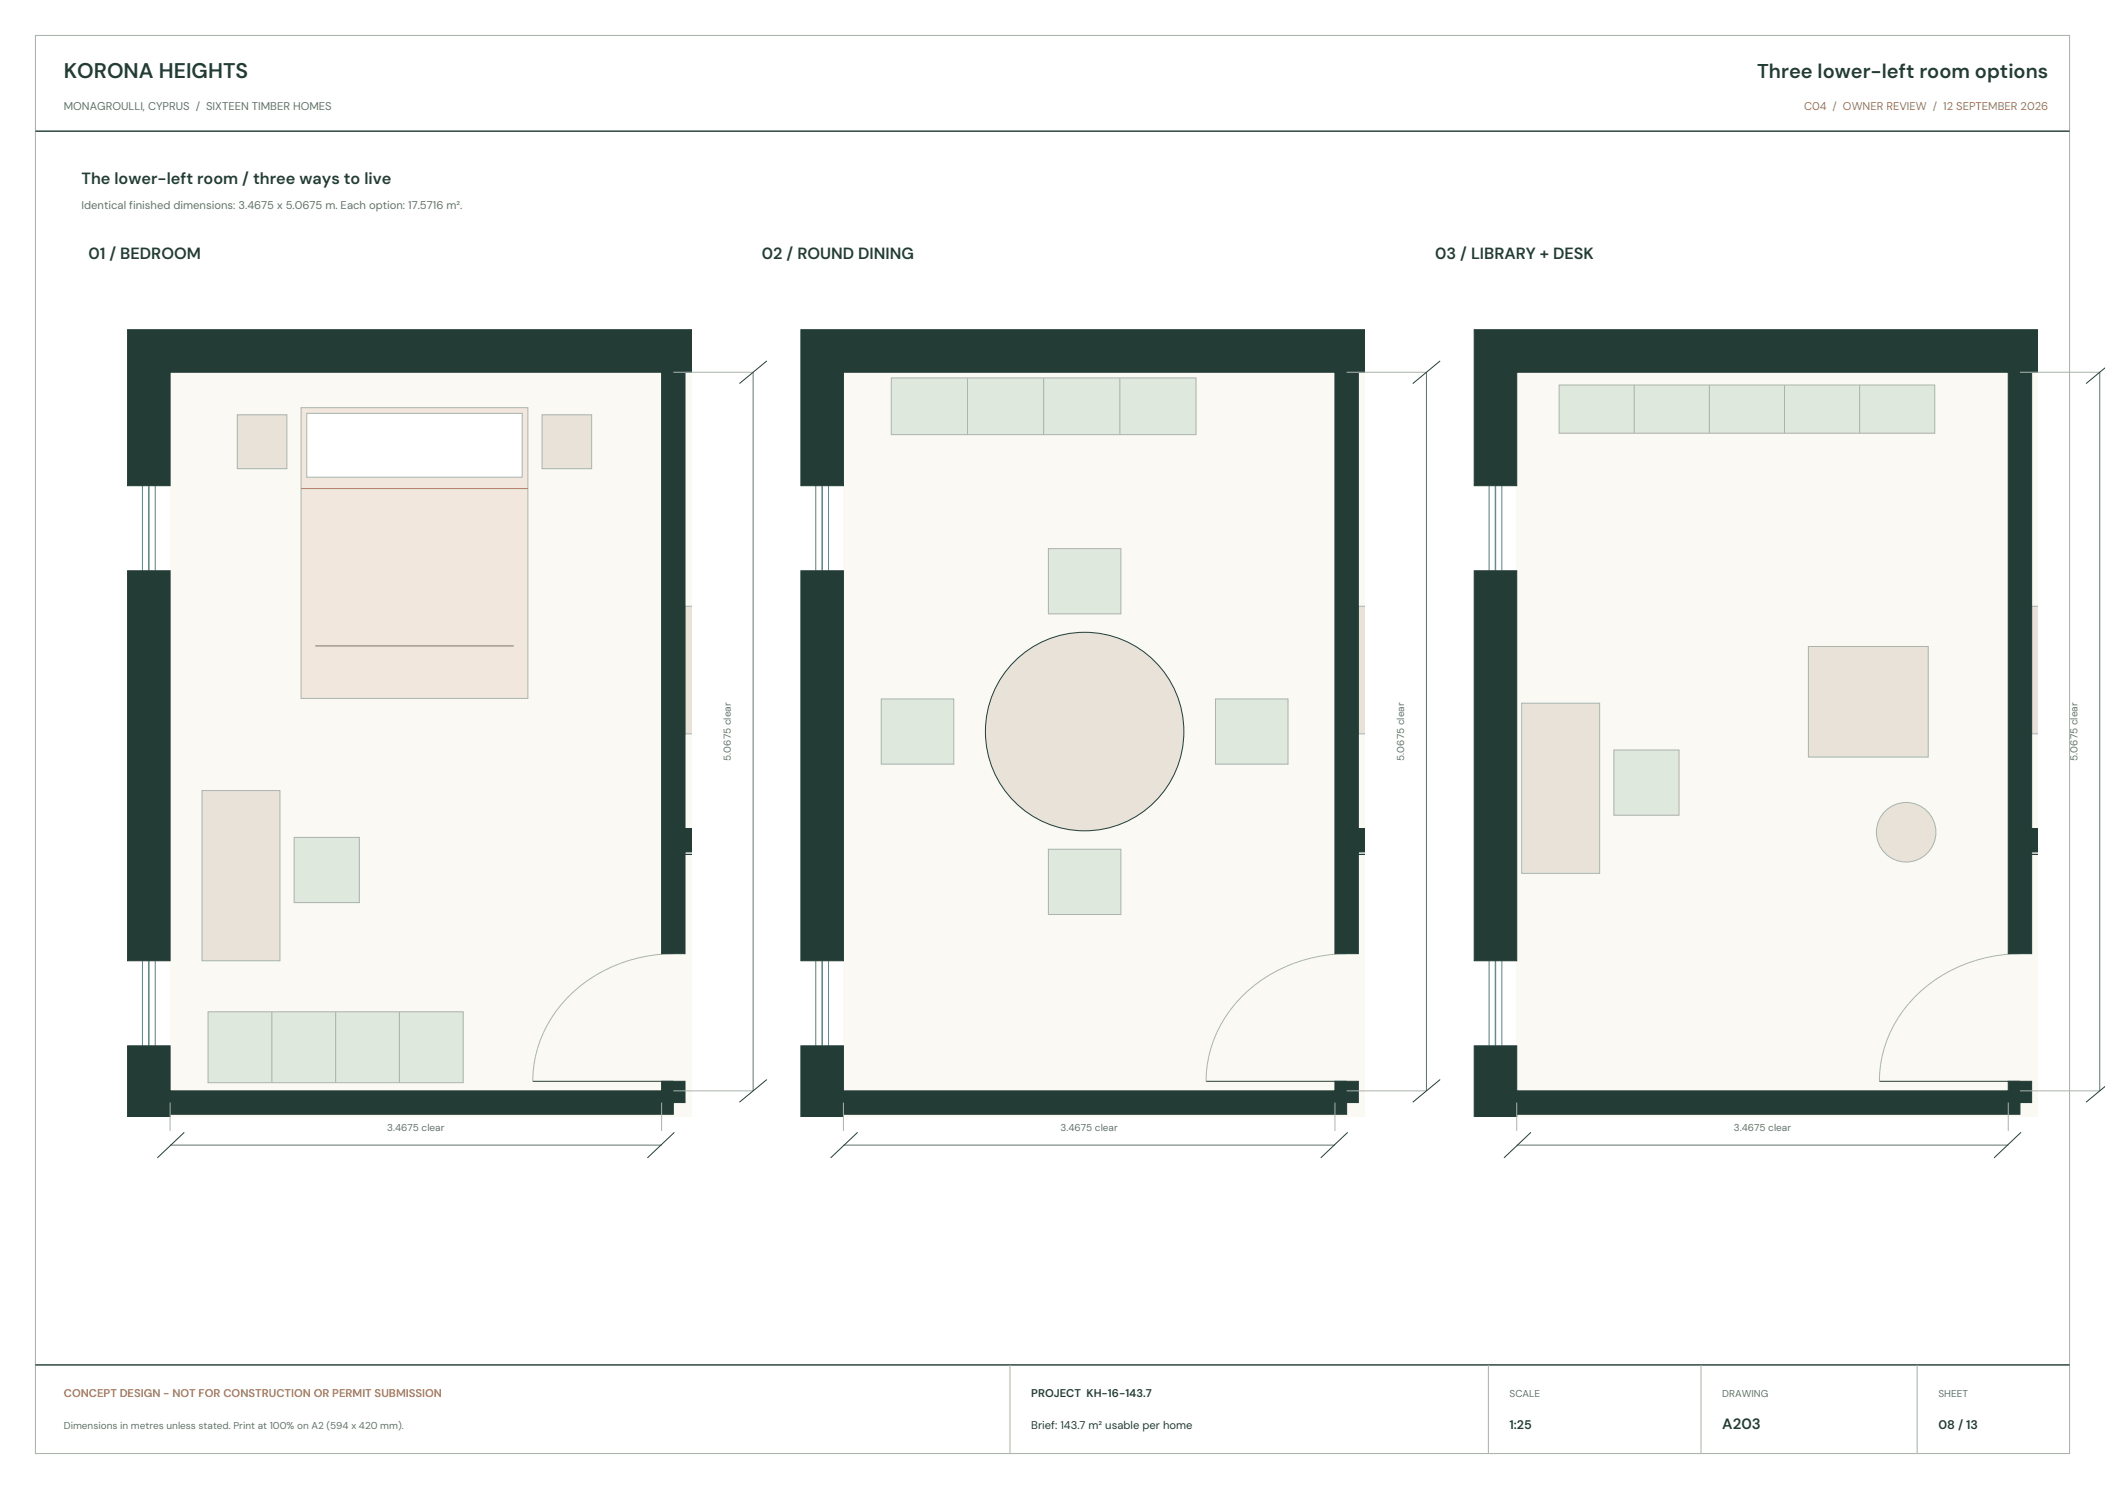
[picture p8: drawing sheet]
<svg xmlns="http://www.w3.org/2000/svg" width="594mm" height="420mm" viewBox="0 0 594 420" stroke-linecap="round" stroke-linejoin="round" font-family="sans-serif">
<path d="M10 10h574v400h-574zM285 385v25M420 385v25M480 385v25M541 385v25" fill="none" stroke="#aab4ab" stroke-width=".3"/>
<path d="M10 37h574M10 385h574" fill="none" stroke="#233c36" stroke-width=".4"/>
<path d="M48 105h147.1v210h-147.1z" fill-rule="evenodd" fill="#fbf9f3"/>
<path d="M85 115h64v82h-64z" fill-rule="evenodd" fill="#f1e7dd" stroke="#aab4ab" stroke-width=".28"/>
<path d="M86.6 116.6h60.8v18h-60.8z" fill-rule="evenodd" fill="#fff" stroke="#aab4ab" stroke-width=".28"/>
<path d="M85 137.8h64M89 182.2h56" fill="none" stroke="#b27457" stroke-width=".3"/>
<g fill="#e8e2d8" stroke="#aab4ab" stroke-width=".28">
<path d="M67 117h14v15.2h-14z" fill-rule="evenodd"/>
<path d="M153 117h14v15.2h-14z" fill-rule="evenodd"/>
</g>
<path d="M58.7 285.4h72v20h-72z" fill-rule="evenodd" fill="#dfe8dc" stroke="#aab4ab" stroke-width=".28"/>
<path d="M76.7 285.4v20M94.7 285.4v20M112.7 285.4v20" fill="none" stroke="#aab4ab" stroke-width=".28"/>
<path d="M57 223h22v48h-22z" fill-rule="evenodd" fill="#e8e2d8" stroke="#aab4ab" stroke-width=".28"/>
<path d="M83 236.2h18.4v18.4h-18.4z" fill-rule="evenodd" fill="#dfe8dc" stroke="#aab4ab" stroke-width=".28"/>
<path d="M193.3 171h1.8v36h-1.8z" fill-rule="evenodd" fill="#e8e2d8" stroke="#aab4ab" stroke-width=".28"/>
<path d="M216.4 101.8l-7.7 6.4M52 319.4l-7.6 7.2M150.3 305h39.7M190.3 319.4l-7.6 7.2M216.4 304.5l-7.7 6.4" fill="none" stroke="#233c36" stroke-width=".28"/>
<path d="M190 105h22.5M190 269a40.3 40.3 0 0 0-36.6 22.2 32.9 32.9 0 0 0-3.1 13.8M48 311v8M186.7 311v8M190 307.7h22.5" fill="none" stroke="#aab4ab" stroke-width=".28"/>
<path d="M188.8 241h6.3" fill="none" stroke="#233c36" stroke-width=".35"/>
<path d="M42 137v24M42 271v24" fill="none" stroke="#507f85" stroke-width=".4"/>
<path d="M40.2 137v24M43.8 137v24M40.2 271v24M43.8 271v24" fill="none" stroke="#507f85" stroke-width=".28"/>
<g fill="#233c36" stroke="#233c36" stroke-width=".28">
<path d="M36 295h12v12.7h138.7v-2.7h6.6v6h-3.3v3.3h-142v.7h7.8h-19.8z" fill-rule="evenodd"/>
<path d="M36 93h159.1v12h-1.8v128.7h1.8v6.6h-1.8v28.7h-6.6v-164h-138.7v32h-12z" fill-rule="evenodd"/>
<path d="M36 161h12v110h-12z" fill-rule="evenodd"/>
</g>
<path d="M212.5 105v202.7M48 323h138.7" fill="none" stroke="#62736b" stroke-width=".28"/>
<path d="M238 105h147.1v210h-147.1z" fill-rule="evenodd" fill="#fbf9f3"/>
<circle cx="306.1" cy="206.3" r="28" fill="#e8e2d8" stroke="#233c36" stroke-width=".28"/>
<g fill="#dfe8dc" stroke="#aab4ab" stroke-width=".28">
<path d="M295.8 239.5h20.5v18.4h-20.5z" fill-rule="evenodd"/>
<path d="M343 197.1h20.5v18.4h-20.5z" fill-rule="evenodd"/>
<path d="M295.8 154.7h20.5v18.4h-20.5z" fill-rule="evenodd"/>
<path d="M248.7 197.1h20.4v18.4h-20.4z" fill-rule="evenodd"/>
<path d="M251.5 106.6h86v16h-86z" fill-rule="evenodd"/>
</g>
<path d="M273 106.6v16M294.5 106.6v16M316 106.6v16" fill="none" stroke="#aab4ab" stroke-width=".28"/>
<path d="M383.3 171h1.8v36h-1.8z" fill-rule="evenodd" fill="#e8e2d8" stroke="#aab4ab" stroke-width=".28"/>
<path d="M406.4 101.8l-7.7 6.4M242 319.4l-7.6 7.2M340.3 305h39.7M380.3 319.4l-7.6 7.2M406.4 304.5l-7.7 6.4" fill="none" stroke="#233c36" stroke-width=".28"/>
<path d="M380 105h22.5M380 269a40.3 40.3 0 0 0-36.6 22.2 32.9 32.9 0 0 0-3.1 13.8M238 311v8M376.7 311v8M380 307.7h22.5" fill="none" stroke="#aab4ab" stroke-width=".28"/>
<path d="M378.8 241h6.3" fill="none" stroke="#233c36" stroke-width=".35"/>
<path d="M232 137v24M232 271v24" fill="none" stroke="#507f85" stroke-width=".4"/>
<path d="M230.2 137v24M233.8 137v24M230.2 271v24M233.8 271v24" fill="none" stroke="#507f85" stroke-width=".28"/>
<g fill="#233c36" stroke="#233c36" stroke-width=".28">
<path d="M226 295h12v12.7h138.7v-2.7h6.6v6h-3.3v3.3h-142v.7h7.8h-19.8z" fill-rule="evenodd"/>
<path d="M226 93h159.1v12h-1.8v128.7h1.8v6.6h-1.8v28.7h-6.6v-164h-138.7v32h-12z" fill-rule="evenodd"/>
<path d="M226 161h12v110h-12z" fill-rule="evenodd"/>
</g>
<path d="M402.5 105v202.7M238 323h138.7" fill="none" stroke="#62736b" stroke-width=".28"/>
<path d="M428 105h147.1v210h-147.1z" fill-rule="evenodd" fill="#fbf9f3"/>
<path d="M440 108.6h106v13.6h-106z" fill-rule="evenodd" fill="#dfe8dc" stroke="#aab4ab" stroke-width=".28"/>
<path d="M461.2 108.6v13.6M482.4 108.6v13.6M503.6 108.6v13.6M524.8 108.6v13.6" fill="none" stroke="#aab4ab" stroke-width=".28"/>
<path d="M429.4 198.3h22v48h-22z" fill-rule="evenodd" fill="#e8e2d8" stroke="#aab4ab" stroke-width=".28"/>
<path d="M455.4 211.5h18.4v18.4h-18.4z" fill-rule="evenodd" fill="#dfe8dc" stroke="#aab4ab" stroke-width=".28"/>
<g fill="#e8e2d8" stroke="#aab4ab" stroke-width=".28">
<path d="M510.3 182.3h33.8v31.2h-33.8z" fill-rule="evenodd"/>
<path d="M573.3 171h1.8v36h-1.8z" fill-rule="evenodd"/>
<circle cx="537.9" cy="234.7" r="8.4"/>
</g>
<path d="M594.1 103.7l-5.4 4.5M432 319.4l-7.6 7.2M530.3 305h39.7M570.3 319.4l-7.6 7.2M594.1 306.4l-5.4 4.5" fill="none" stroke="#233c36" stroke-width=".28"/>
<path d="M570 105h22.5M570 269a40.3 40.3 0 0 0-36.6 22.2 32.9 32.9 0 0 0-3.1 13.8M428 311v8M566.7 311v8M570 307.7h22.5" fill="none" stroke="#aab4ab" stroke-width=".28"/>
<path d="M568.8 241h6.3" fill="none" stroke="#233c36" stroke-width=".35"/>
<path d="M422 137v24M422 271v24" fill="none" stroke="#507f85" stroke-width=".4"/>
<path d="M420.2 137v24M423.8 137v24M420.2 271v24M423.8 271v24" fill="none" stroke="#507f85" stroke-width=".28"/>
<g fill="#233c36" stroke="#233c36" stroke-width=".28">
<path d="M416 295h12v12.7h138.7v-2.7h6.6v6h-3.3v3.3h-142v.7h7.8h-19.8z" fill-rule="evenodd"/>
<path d="M416 93h159.1v12h-1.8v128.7h1.8v6.6h-1.8v28.7h-6.6v-164h-138.7v32h-12z" fill-rule="evenodd"/>
<path d="M416 161h12v110h-12z" fill-rule="evenodd"/>
</g>
<path d="M592.5 105v202.7M428 323h138.7" fill="none" stroke="#62736b" stroke-width=".28"/>
<text font-size="6" fill="#233c36" x="18" y="22">KORONA HEIGHTS</text>
<text font-size="5.6" fill="#233c36" x="495.9" y="22">Three lower-left room options</text>
<g font-size="4.6" fill="#233c36">
<text x="23" y="52">The lower-left room / three ways to live</text>
<text x="25" y="73">01 / BEDROOM</text>
<text x="215" y="73">02 / ROUND DINING</text>
<text x="405" y="73">03 / LIBRARY + DESK</text>
</g>
<text font-size="4.2" fill="#233c36" x="486" y="403">A203</text>
<g font-size="3.5" fill="#233c36">
<text x="426" y="403">1:25</text>
<text x="547" y="403">08 / 13</text>
</g>
<g font-size="3.2" fill="#62736b">
<text x="18" y="31">MONAGROULLI, CYPRUS / SIXTEEN TIMBER HOMES</text>
<text x="23" y="59">Identical finished dimensions: 3.4675 x 5.0675 m. Each option: 17.5716 m².</text>
</g>
<g font-size="3.2" fill="#b27457">
<text x="509.1" y="31">C04 / OWNER REVIEW / 12 SEPTEMBER 2026</text>
<text x="18" y="394">CONCEPT DESIGN - NOT FOR CONSTRUCTION OR PERMIT SUBMISSION</text>
</g>
<g font-size="3.2" fill="#233c36">
<text x="291" y="394">PROJECT KH-16-143.7</text>
<text x="291" y="403">Brief: 143.7 m² usable per home</text>
</g>
<g font-size="2.8" fill="#62736b">
<text x="206.2" y="214.5" transform="rotate(-90 206.2 214.5)">5.0675 clear</text>
<text x="396.2" y="214.5" transform="rotate(-90 396.2 214.5)">5.0675 clear</text>
<text x="586.2" y="214.5" transform="rotate(-90 586.2 214.5)">5.0675 clear</text>
<text x="109.3" y="319">3.4675 clear</text>
<text x="299.3" y="319">3.4675 clear</text>
<text x="489.3" y="319">3.4675 clear</text>
<text x="426" y="394">SCALE</text>
<text x="486" y="394">DRAWING</text>
<text x="547" y="394">SHEET</text>
<text x="18" y="403">Dimensions in metres unless stated. Print at 100% on A2 (594 x 420 mm).</text>
</g>
<text font-size="2.5" fill="#233c36" x="275.8" y="210.2">W / D</text>
<text font-size="2.1" fill="#233c36" x="275.7" y="218.2">STACK</text>
</svg>
